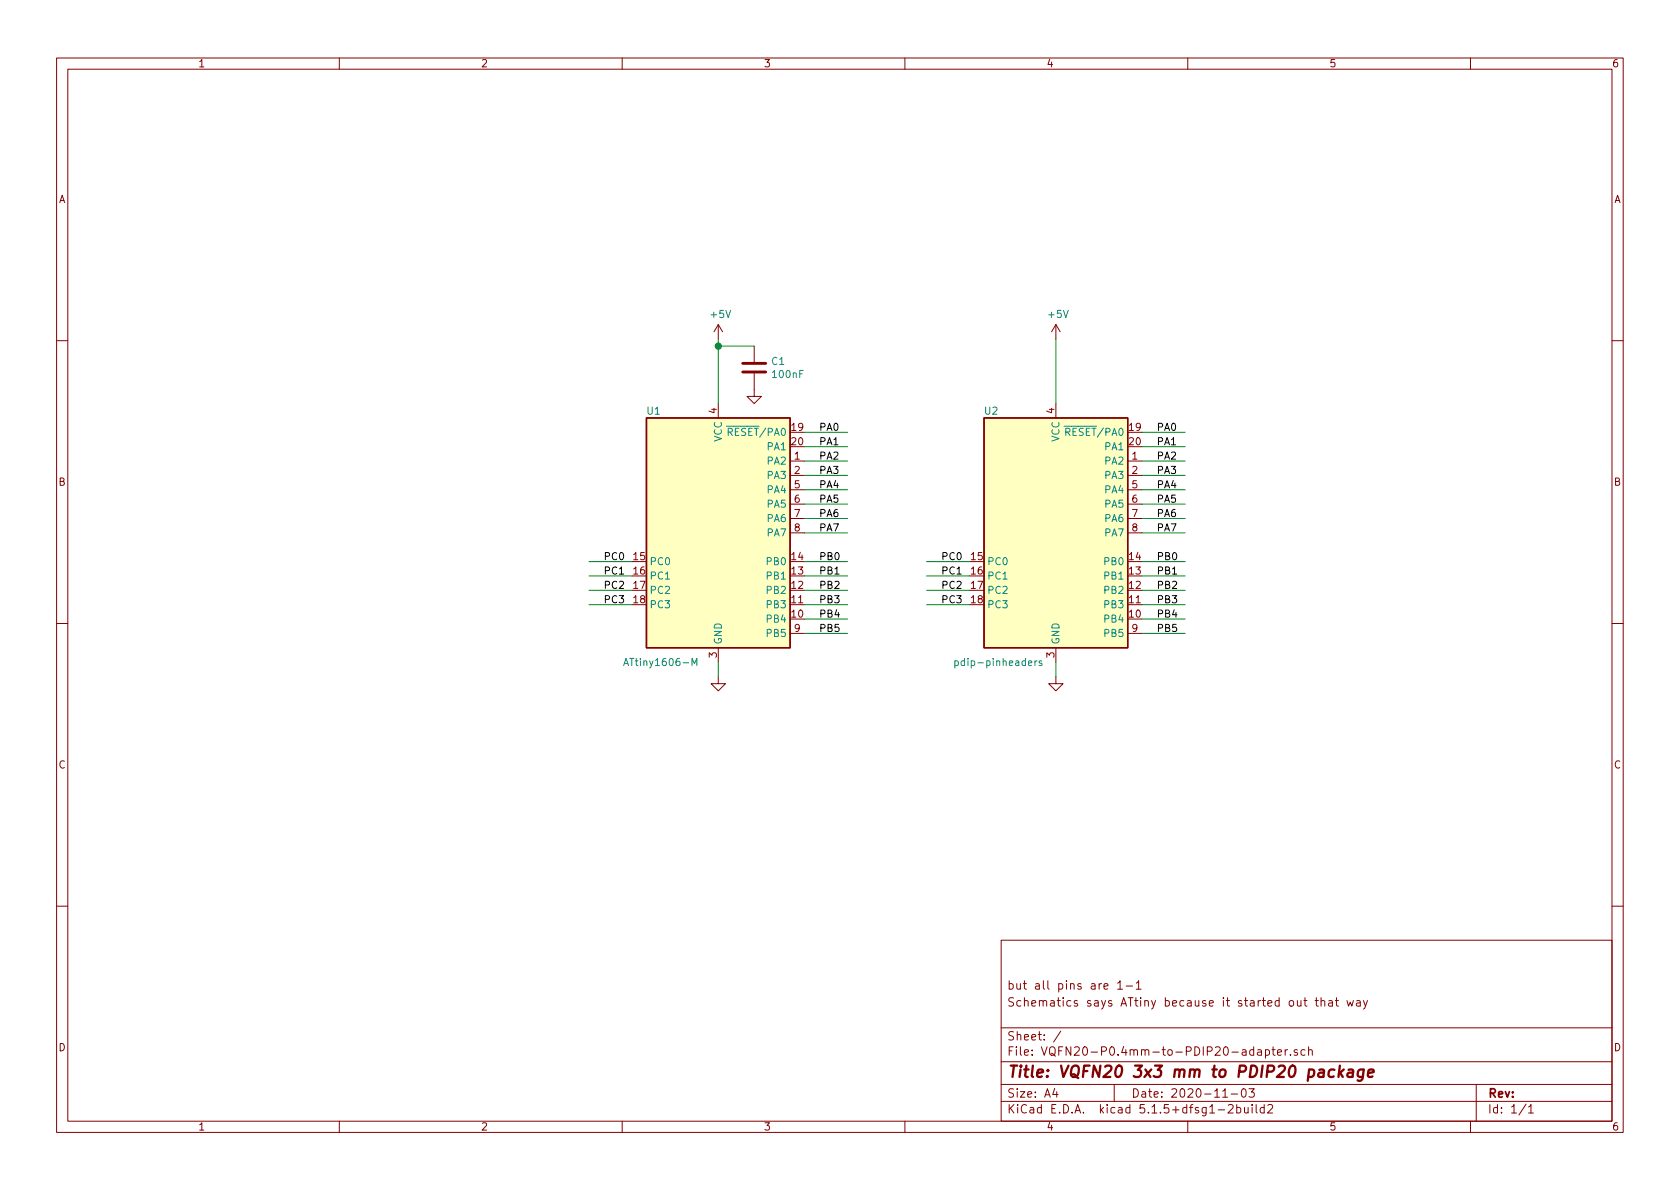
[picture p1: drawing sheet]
EESchema Schematic File Version 4
EELAYER 30 0
EELAYER END
$Descr A4 11693 8268
encoding utf-8
Sheet 1 1
Title "VQFN20 3x3 mm to PDIP20 package"
Date "2020-11-03"
Rev ""
Comp ""
Comment1 "Schematics says ATtiny because it started out that way"
Comment2 "but all pins are 1-1"
Comment3 ""
Comment4 ""
$EndDescr
$Comp
L MCU_Microchip_ATtiny:ATtiny1606-M U1
U 1 1
P 5000 3700
F 0 "U1" H 4550 4550 50  0000 C CNN
F 1 "ATtiny1606-M" H 4600 2800 50  0000 C CNN
F 2 "Package_DFN_QFN:VQFN-20-1EP_3x3mm_P0.4mm_EP1.7x1.7mm" H 5000 3700 50  0001 C CIN
F 3 "http://ww1.microchip.com/downloads/en/DeviceDoc/ATtiny806_1606_Data_Sheet_40002029A.pdf" H 5000 3700 50  0001 C CNN
	1    5000 3700
	1    0    0    -1  
$EndComp
$Comp
L Device:C C1
U 1 1
P 5250 2550
F 0 "C1" H 5365 2596 50  0000 L CNN
F 1 "100nF" H 5365 2505 50  0000 L CNN
F 2 "Capacitor_SMD:C_0603_1608Metric_Pad1.05x0.95mm_HandSolder" H 5288 2400 50  0001 C CNN
F 3 "~" H 5250 2550 50  0001 C CNN
	1    5250 2550
	1    0    0    -1  
$EndComp
$Comp
L power:+5V #PWR03
U 1 1
P 5000 2350
F 0 "#PWR03" H 5000 2200 50  0001 C CNN
F 1 "+5V" H 5015 2523 50  0000 C CNN
F 2 "" H 5000 2350 50  0001 C CNN
F 3 "" H 5000 2350 50  0001 C CNN
	1    5000 2350
	1    0    0    -1  
$EndComp
$Comp
L power:GND #PWR04
U 1 1
P 5000 4700
F 0 "#PWR04" H 5000 4450 50  0001 C CNN
F 1 "GND" H 5005 4527 50  0001 C CNN
F 2 "" H 5000 4700 50  0001 C CNN
F 3 "" H 5000 4700 50  0001 C CNN
	1    5000 4700
	1    0    0    -1  
$EndComp
Wire Wire Line
	5000 4700 5000 4600
$Comp
L power:GND #PWR05
U 1 1
P 5250 2700
F 0 "#PWR05" H 5250 2450 50  0001 C CNN
F 1 "GND" H 5255 2527 50  0001 C CNN
F 2 "" H 5250 2700 50  0001 C CNN
F 3 "" H 5250 2700 50  0001 C CNN
	1    5250 2700
	1    0    0    -1  
$EndComp
Wire Wire Line
	5000 2350 5000 2400
Wire Wire Line
	5250 2400 5000 2400
Connection ~ 5000 2400
Wire Wire Line
	5000 2400 5000 2800
Wire Wire Line
	4400 4000 4100 4000
Wire Wire Line
	4400 4100 4100 4100
Wire Wire Line
	5600 3000 5900 3000
Wire Wire Line
	5600 3100 5900 3100
Wire Wire Line
	5600 3200 5900 3200
Wire Wire Line
	5600 3300 5900 3300
Wire Wire Line
	5600 3400 5900 3400
Wire Wire Line
	5600 3500 5900 3500
Wire Wire Line
	5600 3600 5900 3600
Wire Wire Line
	5600 3700 5900 3700
Wire Wire Line
	4100 3900 4400 3900
Wire Wire Line
	5600 3900 5900 3900
Wire Wire Line
	5600 4000 5900 4000
Wire Wire Line
	5600 4100 5900 4100
Wire Wire Line
	5600 4200 5900 4200
Wire Wire Line
	5600 4400 5900 4400
Text Label 5700 3000 0    50   ~ 0
PA0
Text Label 5700 3100 0    50   ~ 0
PA1
Text Label 5700 3200 0    50   ~ 0
PA2
Text Label 5700 3300 0    50   ~ 0
PA3
Text Label 5700 3400 0    50   ~ 0
PA4
Text Label 5700 3500 0    50   ~ 0
PA5
Text Label 5700 3600 0    50   ~ 0
PA6
Text Label 5700 3700 0    50   ~ 0
PA7
Wire Wire Line
	5600 4300 5900 4300
Text Label 5700 3900 0    50   ~ 0
PB0
Text Label 5700 4000 0    50   ~ 0
PB1
Text Label 5700 4100 0    50   ~ 0
PB2
Text Label 5700 4200 0    50   ~ 0
PB3
Text Label 5700 4300 0    50   ~ 0
PB4
Text Label 5700 4400 0    50   ~ 0
PB5
Wire Wire Line
	4400 4200 4100 4200
Text Label 4200 3900 0    50   ~ 0
PC0
Text Label 4200 4000 0    50   ~ 0
PC1
Text Label 4200 4100 0    50   ~ 0
PC2
Text Label 4200 4200 0    50   ~ 0
PC3
$Comp
L MCU_Microchip_ATtiny:ATtiny1606-M U2
U 1 1
P 7350 3700
F 0 "U2" H 6900 4550 50  0000 C CNN
F 1 "pdip-pinheaders" H 6950 2800 50  0000 C CNN
F 2 "Package_DIP:DIP-20_W7.62mm" H 7350 3700 50  0001 C CIN
F 3 "http://ww1.microchip.com/downloads/en/DeviceDoc/ATtiny806_1606_Data_Sheet_40002029A.pdf" H 7350 3700 50  0001 C CNN
	1    7350 3700
	1    0    0    -1  
$EndComp
$Comp
L power:+5V #PWR0101
U 1 1
P 7350 2350
F 0 "#PWR0101" H 7350 2200 50  0001 C CNN
F 1 "+5V" H 7365 2523 50  0000 C CNN
F 2 "" H 7350 2350 50  0001 C CNN
F 3 "" H 7350 2350 50  0001 C CNN
	1    7350 2350
	1    0    0    -1  
$EndComp
$Comp
L power:GND #PWR0102
U 1 1
P 7350 4700
F 0 "#PWR0102" H 7350 4450 50  0001 C CNN
F 1 "GND" H 7355 4527 50  0001 C CNN
F 2 "" H 7350 4700 50  0001 C CNN
F 3 "" H 7350 4700 50  0001 C CNN
	1    7350 4700
	1    0    0    -1  
$EndComp
Wire Wire Line
	7350 4700 7350 4600
Wire Wire Line
	6750 4000 6450 4000
Wire Wire Line
	6750 4100 6450 4100
Wire Wire Line
	7950 3000 8250 3000
Wire Wire Line
	7950 3100 8250 3100
Wire Wire Line
	7950 3200 8250 3200
Wire Wire Line
	7950 3300 8250 3300
Wire Wire Line
	7950 3400 8250 3400
Wire Wire Line
	7950 3500 8250 3500
Wire Wire Line
	7950 3600 8250 3600
Wire Wire Line
	7950 3700 8250 3700
Wire Wire Line
	6450 3900 6750 3900
Wire Wire Line
	7950 3900 8250 3900
Wire Wire Line
	7950 4000 8250 4000
Wire Wire Line
	7950 4100 8250 4100
Wire Wire Line
	7950 4200 8250 4200
Wire Wire Line
	7950 4400 8250 4400
Text Label 8050 3000 0    50   ~ 0
PA0
Text Label 8050 3100 0    50   ~ 0
PA1
Text Label 8050 3200 0    50   ~ 0
PA2
Text Label 8050 3300 0    50   ~ 0
PA3
Text Label 8050 3400 0    50   ~ 0
PA4
Text Label 8050 3500 0    50   ~ 0
PA5
Text Label 8050 3600 0    50   ~ 0
PA6
Text Label 8050 3700 0    50   ~ 0
PA7
Wire Wire Line
	7950 4300 8250 4300
Text Label 8050 3900 0    50   ~ 0
PB0
Text Label 8050 4000 0    50   ~ 0
PB1
Text Label 8050 4100 0    50   ~ 0
PB2
Text Label 8050 4200 0    50   ~ 0
PB3
Text Label 8050 4300 0    50   ~ 0
PB4
Text Label 8050 4400 0    50   ~ 0
PB5
Wire Wire Line
	6750 4200 6450 4200
Text Label 6550 3900 0    50   ~ 0
PC0
Text Label 6550 4000 0    50   ~ 0
PC1
Text Label 6550 4100 0    50   ~ 0
PC2
Text Label 6550 4200 0    50   ~ 0
PC3
Wire Wire Line
	7350 2350 7350 2800
$EndSCHEMATC
